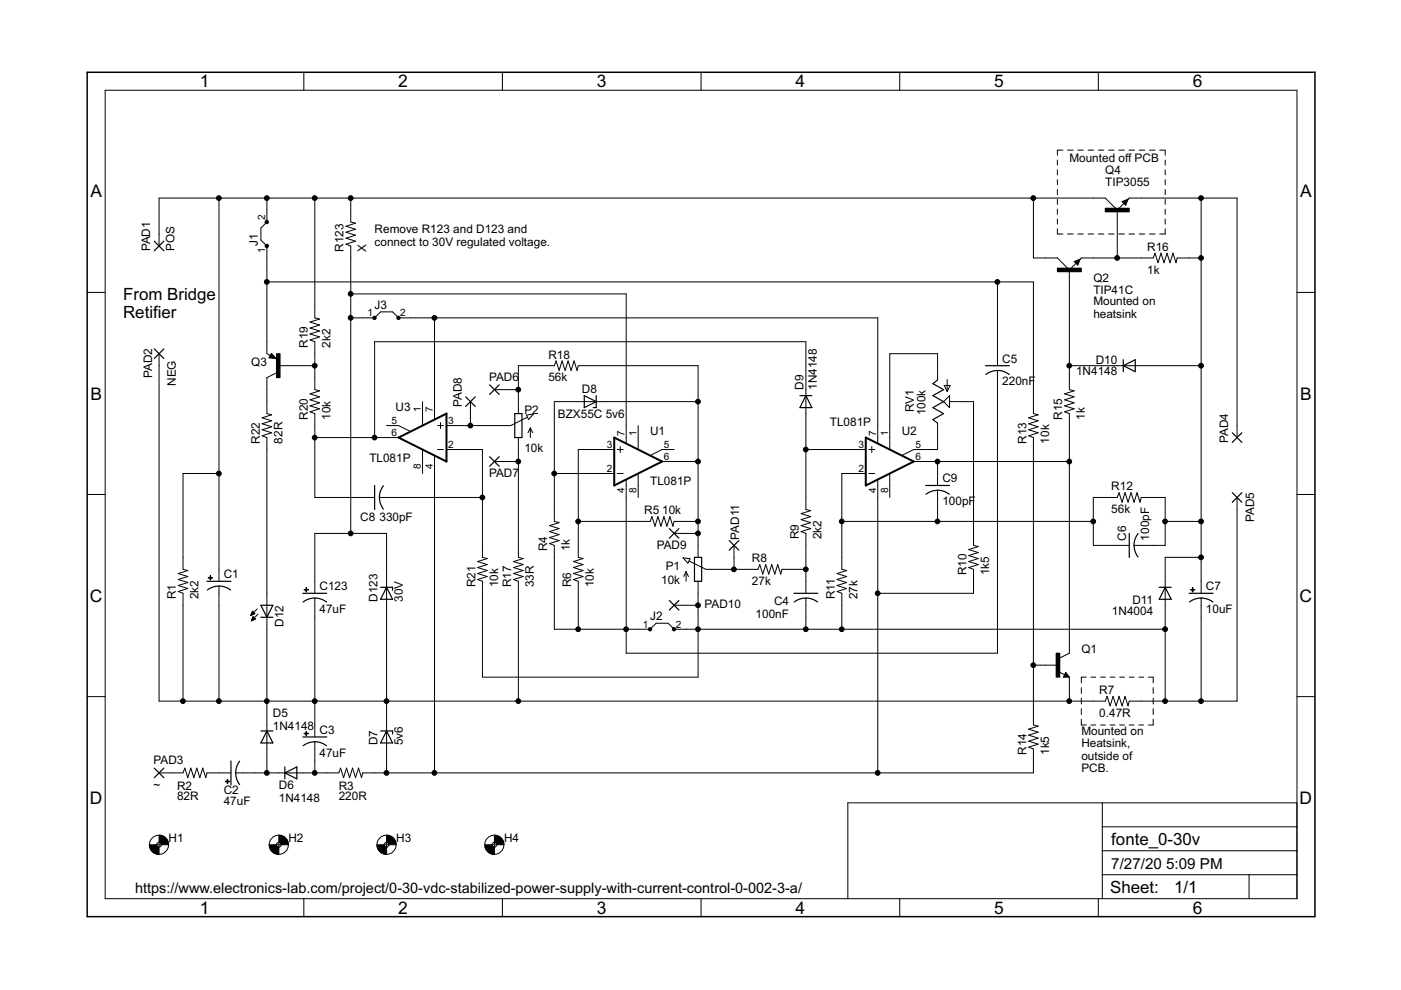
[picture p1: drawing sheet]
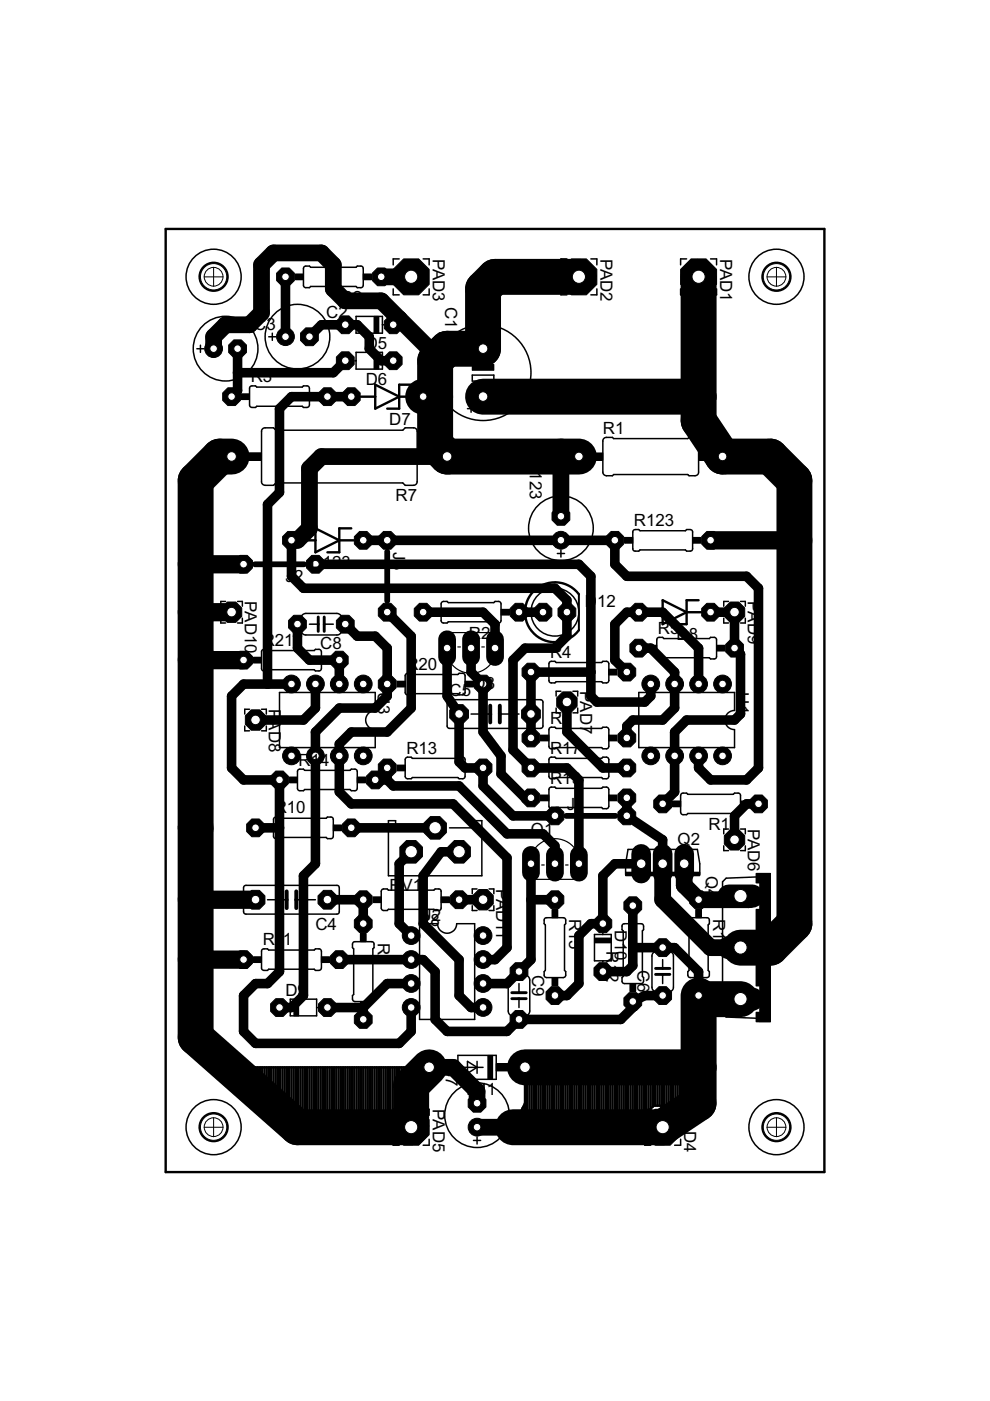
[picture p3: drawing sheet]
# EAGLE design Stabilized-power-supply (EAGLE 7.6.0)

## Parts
C1  CPOL-USE5-10.5  [E5-10,5]
C2  47uF  CPOL-USE2.5-7  [E2,5-7]
C3  47uF  CPOL-USE2.5-7  [E2,5-7]
C4  100nF  C-US075-032X103  [C075-032X103]
C5  220nF  C-US075-032X103  [C075-032X103]
C6  100pF  C-US050-024X044  [C050-024X044]
C7  10uF  CPOL-USE2.5-7  [E2,5-7]
C8  330pF  C-US050-024X044  [C050-024X044]
C9  100pF  C-US050-024X044  [C050-024X044]
C123  47uF  CPOL-USE2.5-7  [E2,5-7]
D5  1N4148  DIODE-D-5  [D-5]
D6  1N4148  DIODE-D-5  [D-5]
D7  5v6  ZENER-DIODEZD-7.5  [ZDIO-7.5]
D8  BZX55C 5v6  ZENER-DIODEZD-7.5  [ZDIO-7.5]
D9  1N4148  DIODE-D-5  [D-5]
D10  1N4148  DIODE-D-5  [D-5]
D11  1N4004  [DO41-10]
D12  LED5MM  [LED5MM]
D123  30V  ZENER-DIODEZD-7.5  [ZDIO-7.5]
H1  MOUNT-HOLE2.8  [2,8]
H2  MOUNT-HOLE2.8  [2,8]
H3  MOUNT-HOLE2.8  [2,8]
H4  MOUNT-HOLE2.8  [2,8]
J1  J7MM  [07]
J2  J7MM  [07]
J3  J7MM  [07]
P1  10k  POT_EXTERNAL  (no package)
P2  10k  POT_EXTERNAL  (no package)
PAD1  POS  3,81/1,4  [3,81/1,4]
PAD2  NEG  3,81/1,4  [3,81/1,4]
PAD3  ~  3,81/1,4  [3,81/1,4]
PAD4  3,81/1,4  [3,81/1,4]
PAD5  3,81/1,4  [3,81/1,4]
PAD6  2,15/1,0  [2,15/1,0]
PAD7  2,15/1,0  [2,15/1,0]
PAD8  2,15/1,0  [2,15/1,0]
PAD9  2,15/1,0  [2,15/1,0]
PAD10  2,15/1,0  [2,15/1,0]
PAD11  2,15/1,0  [2,15/1,0]
Q1  -NPN-TO92-CBE  [TO92-CBE]
Q2  TIP41C  BD139  [TO126AV]
Q3  -PNP-TO92-CBE  [TO92-CBE]
Q4  TIP3055  [TOP3AV]
R1  2k2  R-US_0411/15  [0411/15]
R2  82R  R-US_0207/10  [0207/10]
R3  220R  R-US_0207/10  [0207/10]
R4  1k  R-US_0207/10  [0207/10]
R5  10k  R-US_0207/10  [0207/10]
R6  10k  R-US_0207/10  [0207/10]
R7  0.47R  R-US_0617/22  [0617/22]
R8  27k  R-US_0207/10  [0207/10]
R9  2k2  R-US_0207/10  [0207/10]
R10  1k5  R-US_0207/10  [0207/10]
R11  27k  R-US_0207/10  [0207/10]
R12  56k  R-US_0207/10  [0207/10]
R13  10k  R-US_0207/10  [0207/10]
R14  1k5  R-US_0207/10  [0207/10]
R15  1k  R-US_0207/10  [0207/10]
R16  1k  R-US_0207/10  [0207/10]
R17  33R  R-US_0207/10  [0207/10]
R18  56k  R-US_0207/10  [0207/10]
R19  2k2  R-US_0207/10  [0207/10]
R20  10k  R-US_0207/10  [0207/10]
R21  10k  R-US_0207/10  [0207/10]
R22  82R  R-US_0207/10  [0207/10]
R123  X  R-US_0207/10  [0207/10]
RV1  100k  TRIM_US-ECP10P  [ECP10P]
U1  TL081P  [DIL08]
U2  TL081P  [DIL08]
U3  TL081P  [DIL08]

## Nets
N$1: Q3.C R22.2
N$2: C1.+ J1.2 PAD1.1(P) Q2.C Q4.C R1.2 R19.2 R123.2
N$3: Q3.B R19.1 R20.2
N$4: C8.1 D9.C R20.1 U3.6(OUT)
N$5: P2.S PAD8.1(P) U3.3(+IN)
N$6: P2.E PAD6.1(P) R18.1
N$7: D12.A R22.1
N$8: C123.+ D123.C J3.1 R123.1 U1.7(V+)
N$9: C1.- C3.+ C123.- D5.C D7.C D12.K(C) D123.A PAD2.1(P) Q1.E R1.1 R7.1 R17.1
N$10: C6.2 C7.+ D10.A D11.C PAD4.1(P) Q4.E R12.2 R16.2
N$11: D7.A R3.2 R10.1 R14.1 U2.4(V-) U3.4(V-)
N$12: C8.2 R21.2 U3.2(-IN)
N$13: D8.A R4.2 U1.2(-IN)
N$14: R5.1 R6.2 U1.3(+IN)
N$15: P2.A PAD7.1(P) R17.2
N$16: C4.2 C7.- D11.A J2.2 P1.A PAD5.1(P) PAD10.1(P) R7.2 R11.1 R21.1
N$17: Q1.B R13.1 R14.2
N$18: D8.C P1.E PAD9.1(P) R5.2 R18.2 U1.6(OUT)
N$19: C5.1 J1.1 Q3.E R13.2
N$20: P1.S PAD11.1(P) R8.1
N$21: C4.1 R8.2 R9.1
N$22: D9.A R9.2 U2.3(+IN)
N$23: C6.1 C9.2 R11.2 R12.1 U2.2(-IN)
N$24: D10.C Q2.B R15.2
N$25: C9.1 Q1.C R15.1 U2.6(OUT)
N$26: RV1.A U2.1(ON1)
N$27: RV1.E U2.5(ON2)
N$28: R10.2 RV1.S
N$29: Q2.E Q4.B R16.1
N$30: C3.- D6.A R3.1
N$31: J3.2 U2.7(V+) U3.7(V+)
N$32: C5.2 J2.1 R4.1 R6.1 U1.4(V-)
N$33: C2.- D5.A D6.C
N$34: C2.+ R2.2
N$35: PAD3.1(P) R2.1
Unconnected: U1.1(ON1) U1.5(ON2) U1.8(OPT) U2.8(OPT) U3.1(ON1) U3.5(ON2) U3.8(OPT)

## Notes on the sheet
- Mounted off PCB
- Remove R123 and D123 and
  connect to 30V regulated voltage.
- From Bridge
  Retifier
- Mounted on
  heatsink
- Mounted on
  Heatsink,
  outside of
  PCB.
- https://www.electronics-lab.com/project/0-30-vdc-stabilized-power-supply-with-current-control-0-002-3-a/
